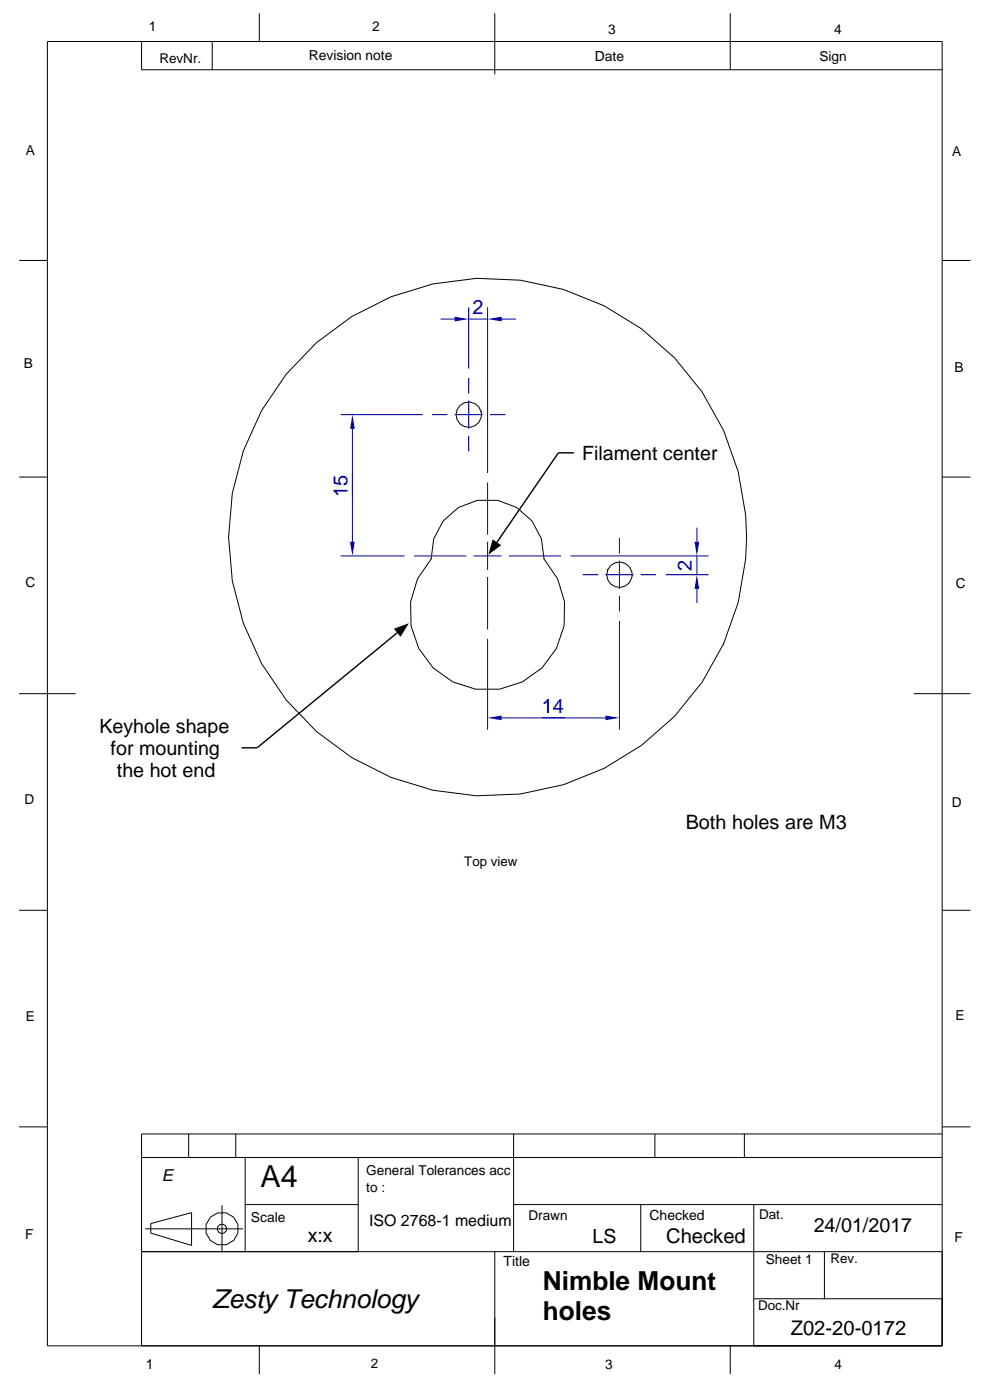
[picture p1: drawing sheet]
<svg xmlns="http://www.w3.org/2000/svg" width="210mm" height="297mm" viewBox="0 0 210 297" stroke-linecap="round" stroke-linejoin="round" font-family="sans-serif">
<g fill="none" stroke="#000" stroke-width=".21">
<path d="M10.1 8.8h189.8v276.7h-189.8zM30 8.8v6h169.9M45 8.8v6M55 2.8v6M105 2.8v13M154.9 2.8v12M4.1 55.3h6M199.9 55.3h5.9M4.1 101.2h6M94 110.5l3.2-2.8 4.1-1.6h4.3l4 1.6 3.2 2.8 2.1 3.8 .5 4.3 2.9 4.2 1.5 4.9-.1 5.1-1.7 4.8-3 4.1-4.2 2.9-4.8 1.6h-5.1l-4.9-1.6-4.1-2.9-3.1-4.1-1.6-4.8-.1-5.1 1.5-4.9 2.9-4.2 .5-4.3zM199.9 101.2h5.9M4.1 147.2h11.9"/>
<path d="M193.9 147.2h11.9M4.1 193.1h6M199.9 193.1h5.9M4.1 239.1h6M199.9 239.1h5.9M30 245.6h169.9M32 259.6l8.6-2.3v6.9l-8.6-2.6zM40 240.6v5M47.1 255.7v10M50 240.6v5M52 245.6v19.9M52 255.5h24"/>
<path d="M76 245.6v19.9M108.9 255.5h91M108.9 240.6v24.9M135.9 255.5v10M138.9 240.6v5M157.9 240.6v5M159.9 255.5v30M199.9 240.6h-169.9v44.9M30 265.5h169.9M30.8 260.7h20.8M105 265.5v26M159.9 275.5h40"/>
<path d="M174.9 265.5v10M55 285.5v6M154.9 285.5v6"/>
<circle cx="99.4" cy="88" r="2.7"/>
<circle cx="103.4" cy="113.9" r="54.9"/>
<circle cx="131.4" cy="121.9" r="2.7"/>
<circle cx="47.1" cy="260.7" r="3.5"/>
<circle cx="47.1" cy="260.7" r="1"/>
</g>
<g fill="none" stroke="#0000a0" stroke-width=".21">
<path d="M91.6 88h3.3M96.4 88h6M99.4 80.2v3.3M99.4 85v6M99.4 92.5v3.3M103.9 88h3.3M87.8 117.9h11.1M100.4 117.9h6M103.4 102.4v11M103.4 114.9v6M107.9 117.9h11.1M131.4 114.1v3.3"/>
<path d="M131.4 118.9v6M103.4 122.4v11.1M123.6 121.9h3.3M128.4 121.9h6M131.4 126.4v3.3M135.9 121.9h3.3"/>
</g>
<path d="M96.4 67.2l3 .5-3 .5z" fill="#0000a0"/>
<path d="M93.4 67.7h3" fill="none" stroke="#0000a0" stroke-width=".21"/>
<path d="M103.4 67.7l3-.5v1z" fill="#0000a0"/>
<path d="M99.4 67.7h4M99.4 65.2v13M103.4 65.2v35.2M106.4 67.7h3" fill="none" stroke="#0000a0" stroke-width=".21"/>
<path d="M103.4 152.3l3-.5v1z" fill="#0000a0"/>
<path d="M106.4 152.3h13.5" fill="none" stroke="#0000a0" stroke-width=".21"/>
<path d="M128.4 151.8l3 .5-3 .5z" fill="#0000a0"/>
<path d="M103.4 135.5v19.3M131.4 131.7v23.1M114.9 152.3h13.5" fill="none" stroke="#0000a0" stroke-width=".21"/>
<path d="M74.8 88l.5 3h-1z" fill="#0000a0"/>
<path d="M74.8 91v14.4" fill="none" stroke="#0000a0" stroke-width=".21"/>
<path d="M74.3 114.9h1l-.5 3z" fill="#0000a0"/>
<path d="M72.3 88h17.3M72.3 117.9h13.5M74.8 100.5v14.4" fill="none" stroke="#0000a0" stroke-width=".21"/>
<path d="M147.3 114.9h1l-.5 3z" fill="#0000a0"/>
<path d="M147.8 111.9v3" fill="none" stroke="#0000a0" stroke-width=".21"/>
<path d="M147.8 121.9l.5 3h-1z" fill="#0000a0"/>
<path d="M121 117.9h29.3M147.8 117.9v4M141.2 121.9h9.1M147.8 124.9v3" fill="none" stroke="#0000a0" stroke-width=".21"/>
<path d="M121.7 96.1h-3.3l-13.1 19.1M84.4 134.1l-29.9 24.5h-3.3" fill="none" stroke="#000" stroke-width=".3"/>
<path d="M104.5 114.4l1.8 1.3-2.7 2zM83.6 133.4l3.1-1.2-1.7 2.9z" fill="#000"/>
<text font-size="6.4" x="55.3" y="251.9">A4</text>
<g font-size="5.6">
<text x="115.1" y="273.6">Nimble Mount</text>
<text x="115.1" y="280">holes</text>
</g>
<text font-size="5.5" x="45.1" y="277.5">Zesty Technology</text>
<g font-size="4.3">
<text x="141.3" y="263.7">Checked</text>
<text x="167.7" y="283.1">Z02-20-0172</text>
</g>
<g font-size="4.2" fill="#0000a0">
<text x="100.2" y="66.6">2</text>
<text x="73.7" y="105.4" transform="rotate(-90 73.7 105.4)">15</text>
<text x="146.8" y="121.2" transform="rotate(-90 146.8 121.2)">2</text>
<text x="114.9" y="151.2">14</text>
</g>
<g font-size="4.2">
<text x="123.5" y="97.6">Filament center</text>
<text x="21.1" y="155.5">Keyhole shape</text>
<text x="23.5" y="160.2">for mounting</text>
<text x="24.8" y="164.9">the hot end</text>
<text x="145.5" y="175.8">Both holes are M3</text>
<text x="172.6" y="261.3">24/01/2017</text>
</g>
<g font-size="4.1">
<text x="65.3" y="263.5">x:x</text>
<text x="125.7" y="263.6">LS</text>
</g>
<text font-size="3.5" x="34.3" y="250.6">E</text>
<text font-size="3.4" x="78.3" y="260.1">ISO 2768-1 medium</text>
<g font-size="3">
<text x="126.2" y="12.9">Date</text>
<text x="137.8" y="258.8">Checked</text>
<text x="106.8" y="268.7">Title</text>
<text x="30.9" y="290.3">1</text>
</g>
<g font-size="2.9">
<text x="31.6" y="6.6">1</text>
<text x="79" y="6.6">2</text>
<text x="129" y="7.2">3</text>
<text x="176.9" y="7.1">4</text>
<text x="33.8" y="13.3">RevNr.</text>
<text x="65.5" y="12.8">Revision note</text>
<text x="173.8" y="12.9">Sign</text>
<text x="5.5" y="32.9">A</text>
<text x="202" y="33">A</text>
<text x="5.1" y="78.1">B</text>
<text x="202.5" y="79">B</text>
<text x="5.4" y="124.6">C</text>
<text x="202.7" y="124.7">C</text>
<text x="5.2" y="170.7">D</text>
<text x="201.9" y="171.2">D</text>
<text x="5.5" y="216.7">E</text>
<text x="202.7" y="216.5">E</text>
<text x="77.7" y="249.2">General Tolerances acc</text>
<text x="77.7" y="252.9">to :</text>
<text x="5.4" y="262.9">F</text>
<text x="53.2" y="259.2">Scale</text>
<text x="112.1" y="258.8">Drawn</text>
<text x="161" y="258.7">Dat.</text>
<text x="202.5" y="263.4">F</text>
<text x="162.5" y="268.2">Sheet 1</text>
<text x="128.4" y="290.4">3</text>
</g>
<g font-size="2.8">
<text x="98.5" y="183.7">Top view</text>
<text x="176.2" y="268">Rev.</text>
<text x="160.8" y="277.8">Doc.Nr</text>
<text x="78.6" y="290.2">2</text>
<text x="177" y="290.5">4</text>
</g>
</svg>
